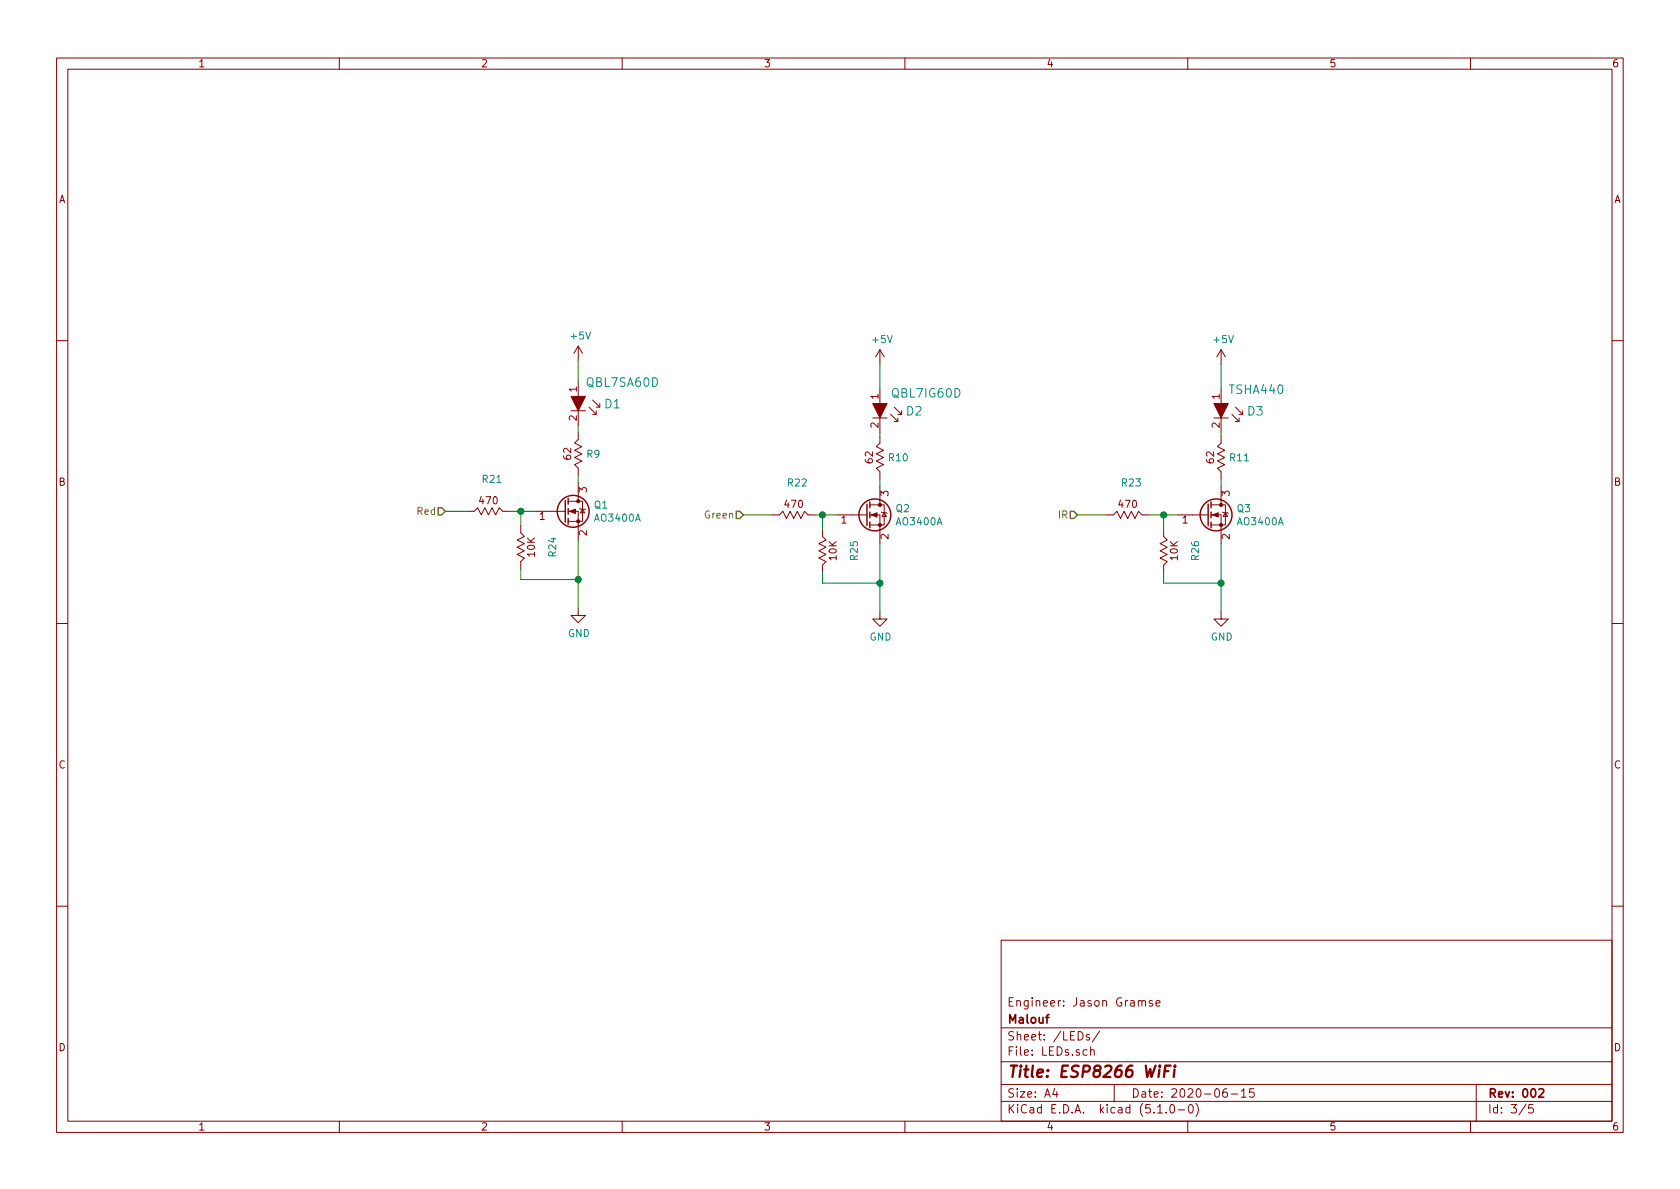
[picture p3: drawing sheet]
EESchema Schematic File Version 4
LIBS:ESP8266-cache
EELAYER 29 0
EELAYER END
$Descr A4 11693 8268
encoding utf-8
Sheet 3 5
Title "ESP8266 WiFi "
Date "2020-06-15"
Rev "002"
Comp "Malouf"
Comment1 "Engineer: Jason Gramse"
Comment2 ""
Comment3 ""
Comment4 ""
$EndDescr
$Comp
L power:+5V #PWR?
U 1 1
P 4025 2500
AR Path="/5E388A2A/5F5E557E" Ref="#PWR?"  Part="1" 
AR Path="/5E388A2A/5F55F709/5F5E557E" Ref="#PWR0126"  Part="1" 
AR Path="/5F85242D/5F5E557E" Ref="#PWR0131"  Part="1" 
F 0 "#PWR0131" H 4025 2350 50  0001 C CNN
F 1 "+5V" H 4040 2673 50  0000 C CNN
F 2 "" H 4025 2500 50  0001 C CNN
F 3 "" H 4025 2500 50  0001 C CNN
	1    4025 2500
	1    0    0    -1  
$EndComp
$Comp
L Resistors:0603WAF620JT5E R?
U 1 1
P 4025 2950
AR Path="/5E388A2A/5F5E5585" Ref="R?"  Part="1" 
AR Path="/5E388A2A/5F55F709/5F5E5585" Ref="R9"  Part="1" 
AR Path="/5F85242D/5F5E5585" Ref="R9"  Part="1" 
F 0 "R9" H 4078 2750 50  0000 L CNN
F 1 "0603WAF620JT5E" H 4025 2950 50  0001 C CNN
F 2 "Resistor_SMD:R_0603_1608Metric" H 4025 2950 50  0001 C CNN
F 3 "https://datasheet.lcsc.com/szlcsc/Uniroyal-Elec-0603WAF620JT5E_C23222.pdf" H 4025 2950 50  0001 C CNN
F 4 "C23222" H 4025 2950 50  0001 C CNN "LCSC Part #"
	1    4025 2950
	1    0    0    -1  
$EndComp
$Comp
L power:GND #PWR?
U 1 1
P 4025 4225
AR Path="/5E388A2A/5F5E558B" Ref="#PWR?"  Part="1" 
AR Path="/5E388A2A/5F55F709/5F5E558B" Ref="#PWR0127"  Part="1" 
AR Path="/5F85242D/5F5E558B" Ref="#PWR0132"  Part="1" 
F 0 "#PWR0132" H 4025 3975 50  0001 C CNN
F 1 "GND" H 4030 4052 50  0000 C CNN
F 2 "" H 4025 4225 50  0001 C CNN
F 3 "" H 4025 4225 50  0001 C CNN
	1    4025 4225
	1    0    0    -1  
$EndComp
$Comp
L Transistor_FET:AO3400A Q?
U 1 1
P 6025 3575
AR Path="/5E388A2A/5F5E5592" Ref="Q?"  Part="1" 
AR Path="/5E388A2A/5F55F709/5F5E5592" Ref="Q2"  Part="1" 
AR Path="/5F85242D/5F5E5592" Ref="Q2"  Part="1" 
F 0 "Q2" H 6231 3621 50  0000 L CNN
F 1 "AO3400A" H 6231 3530 50  0000 L CNN
F 2 "Package_TO_SOT_SMD:SOT-23" H 6225 3500 50  0001 L CIN
F 3 "https://datasheet.lcsc.com/szlcsc/Alpha-Omega-Semicon-AOS-AO3400A_C20917.pdf" H 6025 3575 50  0001 L CNN
F 4 "C20917" H 6025 3575 50  0001 C CNN "LCSC Part #"
	1    6025 3575
	1    0    0    -1  
$EndComp
$Comp
L power:+5V #PWR?
U 1 1
P 6125 2525
AR Path="/5E388A2A/5F5E5598" Ref="#PWR?"  Part="1" 
AR Path="/5E388A2A/5F55F709/5F5E5598" Ref="#PWR0128"  Part="1" 
AR Path="/5F85242D/5F5E5598" Ref="#PWR0133"  Part="1" 
F 0 "#PWR0133" H 6125 2375 50  0001 C CNN
F 1 "+5V" H 6140 2698 50  0000 C CNN
F 2 "" H 6125 2525 50  0001 C CNN
F 3 "" H 6125 2525 50  0001 C CNN
	1    6125 2525
	1    0    0    -1  
$EndComp
$Comp
L power:GND #PWR?
U 1 1
P 6125 4250
AR Path="/5E388A2A/5F5E559F" Ref="#PWR?"  Part="1" 
AR Path="/5E388A2A/5F55F709/5F5E559F" Ref="#PWR0129"  Part="1" 
AR Path="/5F85242D/5F5E559F" Ref="#PWR0134"  Part="1" 
F 0 "#PWR0134" H 6125 4000 50  0001 C CNN
F 1 "GND" H 6130 4077 50  0000 C CNN
F 2 "" H 6125 4250 50  0001 C CNN
F 3 "" H 6125 4250 50  0001 C CNN
	1    6125 4250
	1    0    0    -1  
$EndComp
$Comp
L Transistor_FET:AO3400A Q?
U 1 1
P 8400 3575
AR Path="/5E388A2A/5F5E55A6" Ref="Q?"  Part="1" 
AR Path="/5E388A2A/5F55F709/5F5E55A6" Ref="Q3"  Part="1" 
AR Path="/5F85242D/5F5E55A6" Ref="Q3"  Part="1" 
F 0 "Q3" H 8606 3621 50  0000 L CNN
F 1 "AO3400A" H 8606 3530 50  0000 L CNN
F 2 "Package_TO_SOT_SMD:SOT-23" H 8600 3500 50  0001 L CIN
F 3 "https://datasheet.lcsc.com/szlcsc/Alpha-Omega-Semicon-AOS-AO3400A_C20917.pdf" H 8400 3575 50  0001 L CNN
F 4 "C20917" H 8400 3575 50  0001 C CNN "LCSC Part #"
	1    8400 3575
	1    0    0    -1  
$EndComp
$Comp
L power:+5V #PWR?
U 1 1
P 8500 2525
AR Path="/5E388A2A/5F5E55AC" Ref="#PWR?"  Part="1" 
AR Path="/5E388A2A/5F55F709/5F5E55AC" Ref="#PWR0130"  Part="1" 
AR Path="/5F85242D/5F5E55AC" Ref="#PWR0135"  Part="1" 
F 0 "#PWR0135" H 8500 2375 50  0001 C CNN
F 1 "+5V" H 8515 2698 50  0000 C CNN
F 2 "" H 8500 2525 50  0001 C CNN
F 3 "" H 8500 2525 50  0001 C CNN
	1    8500 2525
	1    0    0    -1  
$EndComp
$Comp
L Resistors:0603WAF620JT5E R?
U 1 1
P 8500 2975
AR Path="/5E388A2A/5F5E55B4" Ref="R?"  Part="1" 
AR Path="/5E388A2A/5F55F709/5F5E55B4" Ref="R11"  Part="1" 
AR Path="/5F85242D/5F5E55B4" Ref="R11"  Part="1" 
F 0 "R11" H 8553 2775 50  0000 L CNN
F 1 "0603WAF620JT5E" H 8500 2975 50  0001 C CNN
F 2 "Resistor_SMD:R_0603_1608Metric" H 8500 2975 50  0001 C CNN
F 3 "https://datasheet.lcsc.com/szlcsc/Uniroyal-Elec-0603WAF620JT5E_C23222.pdf" H 8500 2975 50  0001 C CNN
F 4 "C23222" H 8500 2975 50  0001 C CNN "LCSC Part #"
	1    8500 2975
	1    0    0    -1  
$EndComp
$Comp
L power:GND #PWR?
U 1 1
P 8500 4250
AR Path="/5E388A2A/5F5E55BA" Ref="#PWR?"  Part="1" 
AR Path="/5E388A2A/5F55F709/5F5E55BA" Ref="#PWR0131"  Part="1" 
AR Path="/5F85242D/5F5E55BA" Ref="#PWR0136"  Part="1" 
F 0 "#PWR0136" H 8500 4000 50  0001 C CNN
F 1 "GND" H 8505 4077 50  0000 C CNN
F 2 "" H 8500 4250 50  0001 C CNN
F 3 "" H 8500 4250 50  0001 C CNN
	1    8500 4250
	1    0    0    -1  
$EndComp
$Comp
L dk_LED-Indication-Discrete:MT7403A-UR-A D?
U 1 1
P 4025 2850
AR Path="/5E388A2A/5F5E55C9" Ref="D?"  Part="1" 
AR Path="/5E388A2A/5F55F709/5F5E55C9" Ref="D1"  Part="1" 
AR Path="/5F85242D/5F5E55C9" Ref="D1"  Part="1" 
F 0 "D1" V 3975 3028 60  0000 L CNN
F 1 "QBL7SA60D" V 3825 2900 60  0000 L CNN
F 2 "digikey-footprints:LED_3mm_Radial" H 4225 3050 60  0001 L CNN
F 3 "http://marktechopto.com/pdf/products/datasheet/MT7403A-UR-A.pdf" H 4225 3150 60  0001 L CNN
F 4 "1125-1181-ND" H 4225 3250 60  0001 L CNN "Digi-Key_PN"
F 5 "MT7403A-UR-A" H 4225 3350 60  0001 L CNN "MPN"
F 6 "Optoelectronics" H 4225 3450 60  0001 L CNN "Category"
F 7 "LED Indication - Discrete" H 4225 3550 60  0001 L CNN "Family"
F 8 "http://marktechopto.com/pdf/products/datasheet/MT7403A-UR-A.pdf" H 4225 3650 60  0001 L CNN "DK_Datasheet_Link"
F 9 "/product-detail/en/marktech-optoelectronics/MT7403A-UR-A/1125-1181-ND/4214630" H 4225 3750 60  0001 L CNN "DK_Detail_Page"
F 10 "LED RED CLEAR 3.0MM ROUND T/H" H 4225 3850 60  0001 L CNN "Description"
F 11 "Marktech Optoelectronics" H 4225 3950 60  0001 L CNN "Manufacturer"
F 12 "Active" H 4225 4050 60  0001 L CNN "Status"
	1    4025 2850
	0    1    1    0   
$EndComp
Wire Wire Line
	4025 2650 4025 2500
$Comp
L dk_LED-Indication-Discrete:MT7403A-UR-A D?
U 1 1
P 6125 2900
AR Path="/5E388A2A/5F5E55D9" Ref="D?"  Part="1" 
AR Path="/5E388A2A/5F55F709/5F5E55D9" Ref="D2"  Part="1" 
AR Path="/5F85242D/5F5E55D9" Ref="D2"  Part="1" 
F 0 "D2" V 6075 3078 60  0000 L CNN
F 1 "QBL7IG60D" V 5950 2975 60  0000 L CNN
F 2 "digikey-footprints:LED_3mm_Radial" H 6325 3100 60  0001 L CNN
F 3 "http://marktechopto.com/pdf/products/datasheet/MT7403A-UR-A.pdf" H 6325 3200 60  0001 L CNN
F 4 "1125-1181-ND" H 6325 3300 60  0001 L CNN "Digi-Key_PN"
F 5 "MT7403A-UR-A" H 6325 3400 60  0001 L CNN "MPN"
F 6 "Optoelectronics" H 6325 3500 60  0001 L CNN "Category"
F 7 "LED Indication - Discrete" H 6325 3600 60  0001 L CNN "Family"
F 8 "http://marktechopto.com/pdf/products/datasheet/MT7403A-UR-A.pdf" H 6325 3700 60  0001 L CNN "DK_Datasheet_Link"
F 9 "/product-detail/en/marktech-optoelectronics/MT7403A-UR-A/1125-1181-ND/4214630" H 6325 3800 60  0001 L CNN "DK_Detail_Page"
F 10 "LED RED CLEAR 3.0MM ROUND T/H" H 6325 3900 60  0001 L CNN "Description"
F 11 "Marktech Optoelectronics" H 6325 4000 60  0001 L CNN "Manufacturer"
F 12 "Active" H 6325 4100 60  0001 L CNN "Status"
	1    6125 2900
	0    1    1    0   
$EndComp
$Comp
L dk_LED-Indication-Discrete:MT7403A-UR-A D?
U 1 1
P 8500 2900
AR Path="/5E388A2A/5F5E55E8" Ref="D?"  Part="1" 
AR Path="/5E388A2A/5F55F709/5F5E55E8" Ref="D3"  Part="1" 
AR Path="/5F85242D/5F5E55E8" Ref="D3"  Part="1" 
F 0 "D3" V 8450 3078 60  0000 L CNN
F 1 "TSHA440" V 8300 2950 60  0000 L CNN
F 2 "digikey-footprints:LED_3mm_Radial" H 8700 3100 60  0001 L CNN
F 3 "http://marktechopto.com/pdf/products/datasheet/MT7403A-UR-A.pdf" H 8700 3200 60  0001 L CNN
F 4 "1125-1181-ND" H 8700 3300 60  0001 L CNN "Digi-Key_PN"
F 5 "MT7403A-UR-A" H 8700 3400 60  0001 L CNN "MPN"
F 6 "Optoelectronics" H 8700 3500 60  0001 L CNN "Category"
F 7 "LED Indication - Discrete" H 8700 3600 60  0001 L CNN "Family"
F 8 "http://marktechopto.com/pdf/products/datasheet/MT7403A-UR-A.pdf" H 8700 3700 60  0001 L CNN "DK_Datasheet_Link"
F 9 "/product-detail/en/marktech-optoelectronics/MT7403A-UR-A/1125-1181-ND/4214630" H 8700 3800 60  0001 L CNN "DK_Detail_Page"
F 10 "LED RED CLEAR 3.0MM ROUND T/H" H 8700 3900 60  0001 L CNN "Description"
F 11 "Marktech Optoelectronics" H 8700 4000 60  0001 L CNN "Manufacturer"
F 12 "Active" H 8700 4100 60  0001 L CNN "Status"
	1    8500 2900
	0    1    1    0   
$EndComp
Wire Wire Line
	8500 2700 8500 2525
$Comp
L Resistors:0603WAF620JT5E R?
U 1 1
P 6125 2975
AR Path="/5E388A2A/5F5E55F0" Ref="R?"  Part="1" 
AR Path="/5E388A2A/5F55F709/5F5E55F0" Ref="R10"  Part="1" 
AR Path="/5F85242D/5F5E55F0" Ref="R10"  Part="1" 
F 0 "R10" H 6178 2775 50  0000 L CNN
F 1 "0603WAF620JT5E" H 6125 2975 50  0001 C CNN
F 2 "Resistor_SMD:R_0603_1608Metric" H 6125 2975 50  0001 C CNN
F 3 "https://datasheet.lcsc.com/szlcsc/Uniroyal-Elec-0603WAF620JT5E_C23222.pdf" H 6125 2975 50  0001 C CNN
F 4 "C23222" H 6125 2975 50  0001 C CNN "LCSC Part #"
	1    6125 2975
	1    0    0    -1  
$EndComp
$Comp
L Transistor_FET:AO3400A Q?
U 1 1
P 3925 3550
AR Path="/5E388A2A/5F5E55F7" Ref="Q?"  Part="1" 
AR Path="/5E388A2A/5F55F709/5F5E55F7" Ref="Q1"  Part="1" 
AR Path="/5F85242D/5F5E55F7" Ref="Q1"  Part="1" 
F 0 "Q1" H 4131 3596 50  0000 L CNN
F 1 "AO3400A" H 4131 3505 50  0000 L CNN
F 2 "Package_TO_SOT_SMD:SOT-23" H 4125 3475 50  0001 L CIN
F 3 "https://datasheet.lcsc.com/szlcsc/Alpha-Omega-Semicon-AOS-AO3400A_C20917.pdf" H 3925 3550 50  0001 L CNN
F 4 "C20917" H 3925 3550 50  0001 C CNN "LCSC Part #"
	1    3925 3550
	1    0    0    -1  
$EndComp
$Comp
L Resistors:0603WAF1002T5E R?
U 1 1
P 3625 4000
AR Path="/5E388A2A/5F5E55FE" Ref="R?"  Part="1" 
AR Path="/5E388A2A/5F55F709/5F5E55FE" Ref="R24"  Part="1" 
AR Path="/5F85242D/5F5E55FE" Ref="R24"  Part="1" 
F 0 "R24" V 3400 3800 50  0000 C CNN
F 1 "0603WAF1002T5E" H 3625 4000 50  0001 C CNN
F 2 "Resistor_SMD:R_0603_1608Metric" H 3625 4000 50  0001 C CNN
F 3 "https://datasheet.lcsc.com/szlcsc/Uniroyal-Elec-0603WAF1002T5E_C25804.pdf" H 3625 4000 50  0001 C CNN
F 4 "C25804" H 3625 4000 50  0001 C CNN "LCSC Part #"
	1    3625 4000
	-1   0    0    1   
$EndComp
Wire Wire Line
	4025 3750 4025 4025
Wire Wire Line
	3625 3950 3625 4025
Wire Wire Line
	3625 4025 4025 4025
Connection ~ 4025 4025
Wire Wire Line
	4025 4025 4025 4225
Wire Wire Line
	4025 3000 4025 2950
Wire Wire Line
	6125 3000 6125 3025
Wire Wire Line
	6125 3325 6125 3375
Wire Wire Line
	8500 3000 8500 3025
Wire Wire Line
	8500 3325 8500 3375
Wire Wire Line
	3100 3550 3250 3550
Wire Wire Line
	3625 3650 3625 3550
Connection ~ 3625 3550
Wire Wire Line
	3625 3550 3725 3550
$Comp
L Resistors:0603WAF1002T5E R?
U 1 1
P 5725 4025
AR Path="/5E388A2A/5F5E5613" Ref="R?"  Part="1" 
AR Path="/5E388A2A/5F55F709/5F5E5613" Ref="R25"  Part="1" 
AR Path="/5F85242D/5F5E5613" Ref="R25"  Part="1" 
F 0 "R25" V 5500 3825 50  0000 C CNN
F 1 "0603WAF1002T5E" H 5725 4025 50  0001 C CNN
F 2 "Resistor_SMD:R_0603_1608Metric" H 5725 4025 50  0001 C CNN
F 3 "https://datasheet.lcsc.com/szlcsc/Uniroyal-Elec-0603WAF1002T5E_C25804.pdf" H 5725 4025 50  0001 C CNN
F 4 "C25804" H 5725 4025 50  0001 C CNN "LCSC Part #"
	1    5725 4025
	-1   0    0    1   
$EndComp
Wire Wire Line
	5725 3975 5725 4050
Wire Wire Line
	5725 4050 6125 4050
Wire Wire Line
	5725 3675 5725 3575
$Comp
L Resistors:0603WAF1002T5E R?
U 1 1
P 8100 4025
AR Path="/5E388A2A/5F5E561D" Ref="R?"  Part="1" 
AR Path="/5E388A2A/5F55F709/5F5E561D" Ref="R26"  Part="1" 
AR Path="/5F85242D/5F5E561D" Ref="R26"  Part="1" 
F 0 "R26" V 7875 3825 50  0000 C CNN
F 1 "0603WAF1002T5E" H 8100 4025 50  0001 C CNN
F 2 "Resistor_SMD:R_0603_1608Metric" H 8100 4025 50  0001 C CNN
F 3 "https://datasheet.lcsc.com/szlcsc/Uniroyal-Elec-0603WAF1002T5E_C25804.pdf" H 8100 4025 50  0001 C CNN
F 4 "C25804" H 8100 4025 50  0001 C CNN "LCSC Part #"
	1    8100 4025
	-1   0    0    1   
$EndComp
Wire Wire Line
	8100 3975 8100 4050
Wire Wire Line
	8100 4050 8500 4050
Wire Wire Line
	8100 3675 8100 3575
Wire Wire Line
	7500 3575 7700 3575
Connection ~ 8100 3575
Wire Wire Line
	8100 3575 8200 3575
Wire Wire Line
	8500 3775 8500 4050
Wire Wire Line
	8500 4050 8500 4250
Connection ~ 8500 4050
Wire Wire Line
	6125 3775 6125 4050
Wire Wire Line
	6125 4050 6125 4250
Connection ~ 6125 4050
Wire Wire Line
	5175 3575 5375 3575
Connection ~ 5725 3575
Wire Wire Line
	5725 3575 5825 3575
Wire Wire Line
	4025 3350 4025 3300
Wire Wire Line
	6125 2525 6125 2700
$Comp
L Resistors:0603WAF4700T5E R?
U 1 1
P 8050 3575
AR Path="/5E388A2A/5F5E5635" Ref="R?"  Part="1" 
AR Path="/5E388A2A/5F55F709/5F5E5635" Ref="R23"  Part="1" 
AR Path="/5F85242D/5F5E5635" Ref="R23"  Part="1" 
F 0 "R23" V 7825 3400 50  0000 C CNN
F 1 "0603WAF4700T5E" H 8050 3575 50  0001 C CNN
F 2 "Resistor_SMD:R_0603_1608Metric" H 8050 3575 50  0001 C CNN
F 3 "https://datasheet.lcsc.com/szlcsc/Uniroyal-Elec-0603WAF4700T5E_C23179.pdf" H 8050 3575 50  0001 C CNN
F 4 "C23179" H 8050 3575 50  0001 C CNN "LCSC Part #"
	1    8050 3575
	0    1    1    0   
$EndComp
Wire Wire Line
	8000 3575 8100 3575
$Comp
L Resistors:0603WAF4700T5E R?
U 1 1
P 5725 3575
AR Path="/5E388A2A/5F5E563D" Ref="R?"  Part="1" 
AR Path="/5E388A2A/5F55F709/5F5E563D" Ref="R22"  Part="1" 
AR Path="/5F85242D/5F5E563D" Ref="R22"  Part="1" 
F 0 "R22" V 5500 3400 50  0000 C CNN
F 1 "0603WAF4700T5E" H 5725 3575 50  0001 C CNN
F 2 "Resistor_SMD:R_0603_1608Metric" H 5725 3575 50  0001 C CNN
F 3 "https://datasheet.lcsc.com/szlcsc/Uniroyal-Elec-0603WAF4700T5E_C23179.pdf" H 5725 3575 50  0001 C CNN
F 4 "C23179" H 5725 3575 50  0001 C CNN "LCSC Part #"
	1    5725 3575
	0    1    1    0   
$EndComp
Wire Wire Line
	5675 3575 5725 3575
$Comp
L Resistors:0603WAF4700T5E R?
U 1 1
P 3600 3550
AR Path="/5E388A2A/5F5E5645" Ref="R?"  Part="1" 
AR Path="/5E388A2A/5F55F709/5F5E5645" Ref="R21"  Part="1" 
AR Path="/5F85242D/5F5E5645" Ref="R21"  Part="1" 
F 0 "R21" V 3375 3375 50  0000 C CNN
F 1 "0603WAF4700T5E" H 3600 3550 50  0001 C CNN
F 2 "Resistor_SMD:R_0603_1608Metric" H 3600 3550 50  0001 C CNN
F 3 "https://datasheet.lcsc.com/szlcsc/Uniroyal-Elec-0603WAF4700T5E_C23179.pdf" H 3600 3550 50  0001 C CNN
F 4 "C23179" H 3600 3550 50  0001 C CNN "LCSC Part #"
	1    3600 3550
	0    1    1    0   
$EndComp
Wire Wire Line
	3550 3550 3625 3550
Text HLabel 3100 3550 0    50   Input ~ 0
Red
Text HLabel 5175 3575 0    50   Input ~ 0
Green
Text HLabel 7500 3575 0    50   Input ~ 0
IR
$EndSCHEMATC
